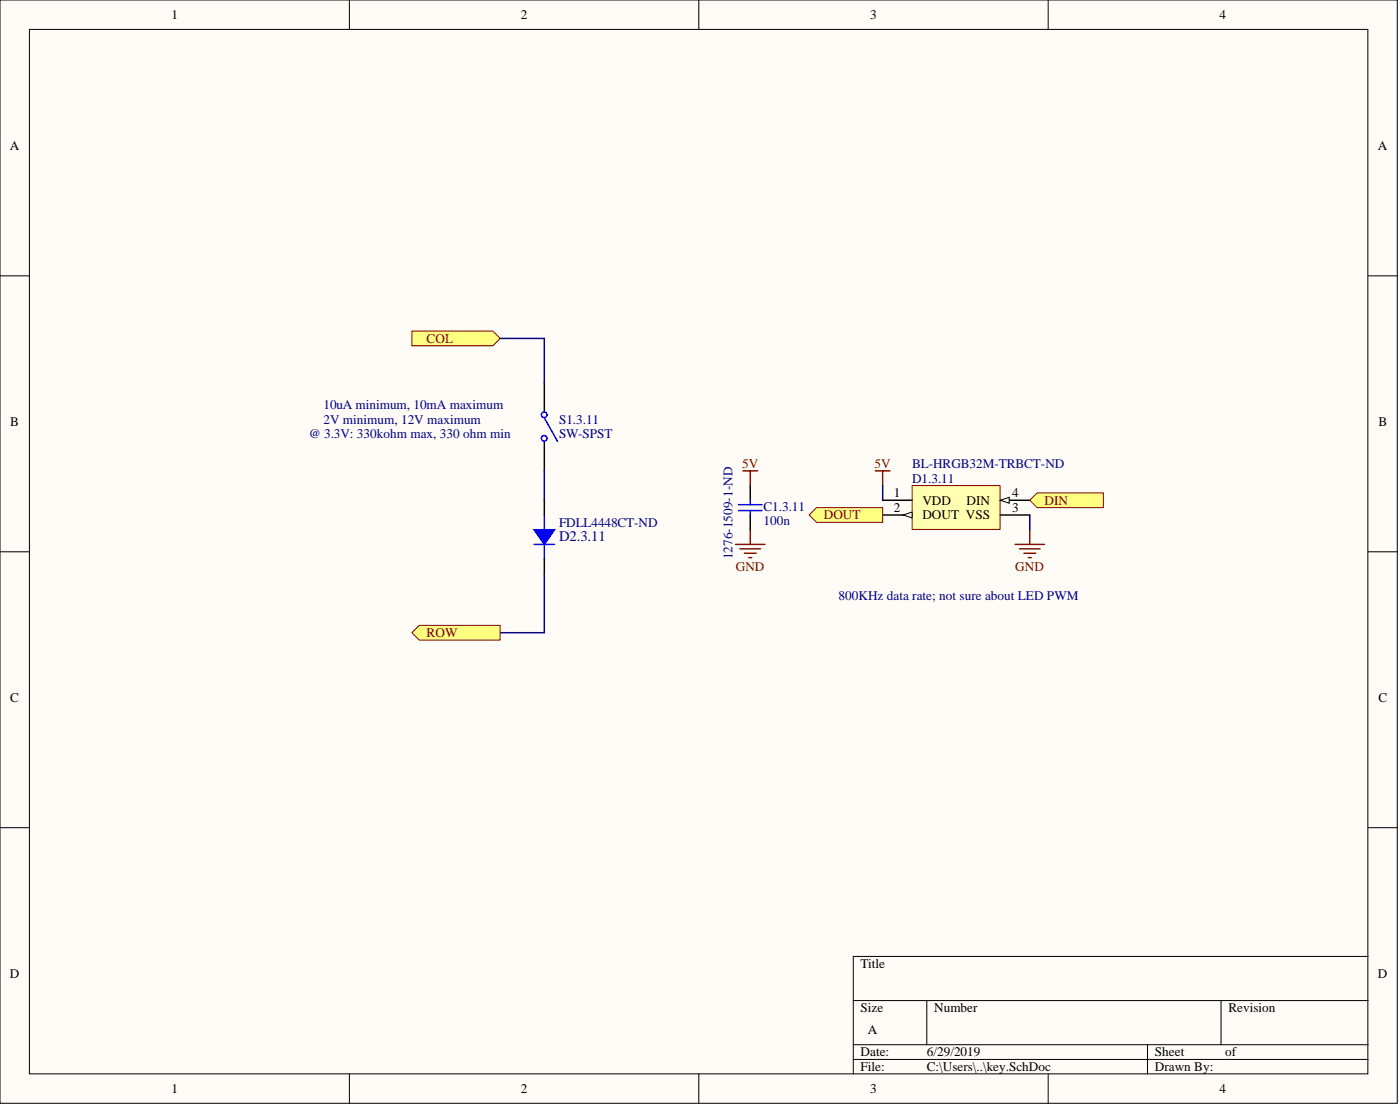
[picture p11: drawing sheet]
<svg xmlns="http://www.w3.org/2000/svg" width="241mm" height="190mm" viewBox="0 0 241 190" stroke-linecap="round" stroke-linejoin="round" font-family="sans-serif">
<g fill="#fffcf8" stroke="#000" stroke-width=".17">
<path d="M0 0h240.8v190h-240.8z"/>
<path d="M5.1 5.1h230.7v179.9h-230.7z"/>
</g>
<g fill="none" stroke="#000" stroke-width=".17">
<path d="M60.2 0v5.1M120.4 0v5.1M180.7 0v5.1M0 47.5h5.1M235.8 47.5h5.1M0 95h5.1M235.8 95h5.1M0 142.6h5.1M235.8 142.6h5.1M147.1 172.3h88.7M147.1 179.9h88.7M159.7 172.3v7.6"/>
<path d="M197.8 179.9v5.1M210.5 172.3v7.6M235.8 164.7h-88.7v20.3M60.2 185v5.1M120.4 185v5.1M147.1 182.5h88.7M180.7 185v5.1"/>
</g>
<path d="M93.8 65.9v5.1M93.8 76v5.1" fill="none" stroke="#000" stroke-width=".25"/>
<g fill="none" stroke="#00f" stroke-width=".25">
<path d="M93.8 72l2.3 4"/>
<circle cx="93.8" cy="71.4" r=".48"/>
<circle cx="93.8" cy="75.5" r=".48"/>
</g>
<path d="M86.2 58.3h7.6v7.6M93.8 98.8v10.2h-7.6M93.8 81.1v5.1" fill="none" stroke="#000080" stroke-width=".25"/>
<g fill="#ffff80" stroke="#800000" stroke-width=".17">
<path d="M71 57h13.9l1.3 1.3-1.3 1.3h-13.9z" fill-rule="evenodd"/>
<path d="M71 109l1.3-1.3h13.9v2.5h-13.9z" fill-rule="evenodd"/>
</g>
<path d="M157.2 83.6h15.2v7.6h-15.2z" fill="#ffffb0" stroke="#800000" stroke-width=".17"/>
<path d="M152.1 86.2h5.1M152.1 88.7h5.1" fill="none" stroke="#000" stroke-width=".25"/>
<path d="M155.7 88.7l1.5-.5v1z" fill="#fffcf8"/>
<path d="M155.7 88.7l1.5-.5v1z" fill="none" stroke="#000" stroke-width=".17"/>
<path d="M172.4 88.7h5.1M172.4 86.2h5.1" fill="none" stroke="#000" stroke-width=".25"/>
<path d="M172.4 86.2l1.5-.5v1z" fill="#fffcf8"/>
<path d="M172.4 86.2l1.5-.5v1z" fill="none" stroke="#000" stroke-width=".17"/>
<path d="M150.9 81.1h2.5M152.1 81.1v2.5M175 93.8h5M175.7 94.5h3.6M176.5 95.3h2M177.2 96.1h.5M177.5 91.2v2.6" fill="none" stroke="#800000" stroke-width=".25"/>
<g fill="#ffff80" stroke="#800000" stroke-width=".17">
<path d="M139.5 88.7l1.2-1.3h11.4v2.6h-11.4z" fill-rule="evenodd"/>
<path d="M177.5 86.2l1.3-1.3h11.4v2.5h-11.4z" fill-rule="evenodd"/>
</g>
<path d="M152.1 83.6v2.6M177.5 88.7v2.5" fill="none" stroke="#000080" stroke-width=".25"/>
<path d="M92 93.8h3.6M93.8 88.7v2.5M93.8 93.8v2.5" fill="none" stroke="#00f" stroke-width=".25"/>
<path d="M92 91.2h3.6l-1.8 2.6z" fill="#00f"/>
<path d="M92 91.2h3.6l-1.8 2.6zM127.3 87.9h4M127.3 86.9h4M129.3 86.2v.7M129.3 87.9v.8" fill="none" stroke="#00f" stroke-width=".25"/>
<path d="M93.8 86.2v2.5M93.8 96.3v2.5M129.3 83.6v2.6M129.3 88.7v2.5" fill="none" stroke="#000" stroke-width=".25"/>
<path d="M126.8 93.8h5.1M127.5 94.5h3.6M128 81.1h2.6M128.3 95.3h2M129.1 96.1h.5M129.3 81.1v2.5M129.3 91.2v2.6" fill="none" stroke="#800000" stroke-width=".25"/>
<text font-size="2.5" fill="#000080" x="96.4" y="93.2">D2.3.11</text>
<g font-size="2.3">
<text x="29.5" y="3.3">1</text>
<text x="89.8" y="3.3">2</text>
<text x="150" y="3.3">3</text>
<text x="210.2" y="3.3">4</text>
<text x="1.7" y="25.8">A</text>
<text x="237.5" y="25.8">A</text>
<text x="1.8" y="73.3">B</text>
<text x="237.6" y="73.3">B</text>
<text x="154" y="85.7">1</text>
<text x="154" y="88.2">2</text>
<text x="159" y="86.9">VDD</text>
<text x="159" y="89.5">DOUT VSS</text>
<text x="166.6" y="86.9">DIN</text>
<text x="174.4" y="88.2">3</text>
<text x="174.4" y="85.7">4</text>
<text x="1.8" y="120.8">C</text>
<text x="237.6" y="120.8">C</text>
<text x="148.3" y="166.8">Title</text>
<text x="1.7" y="168.4">D</text>
<text x="237.5" y="168.4">D</text>
<text x="148.3" y="174.4">Size</text>
<text x="149.6" y="178.2">A</text>
<text x="161" y="174.4">Number</text>
<text x="211.7" y="174.4">Revision</text>
<text x="148.3" y="182">Date:</text>
<text x="148.3" y="184.5">File:</text>
<text x="159.7" y="182">6/29/2019</text>
<text x="159.7" y="184.5">C:\Users\..\key.SchDoc</text>
<text x="199" y="182">Sheet</text>
<text x="199" y="184.5">Drawn By:</text>
<text x="211.2" y="182">of</text>
<text x="29.5" y="188.3">1</text>
<text x="89.8" y="188.3">2</text>
<text x="150" y="188.3">3</text>
<text x="210.2" y="188.3">4</text>
</g>
<g font-size="2.3" fill="#800000">
<text x="73.5" y="59.1">COL</text>
<text x="127.9" y="80.6">5V</text>
<text x="150.7" y="80.6">5V</text>
<text x="142" y="89.5">DOUT</text>
<text x="180" y="86.9">DIN</text>
<text x="126.8" y="98.3">GND</text>
<text x="175" y="98.3">GND</text>
<text x="73.5" y="109.7">ROW</text>
</g>
<g font-size="2.3" fill="#000080">
<text x="55.8" y="70.5">10uA minimum, 10mA maximum</text>
<text x="53.2" y="75.5">@ 3.3V: 330kohm max, 330 ohm min</text>
<text x="55.8" y="73">2V minimum, 12V maximum</text>
<text x="96.4" y="73">S1.3.11</text>
<text x="96.4" y="75.5">SW-SPST</text>
<text x="157.2" y="80.6">BL-HRGB32M-TRBCT-ND</text>
<text x="157.2" y="83.1">D1.3.11</text>
<text x="131.6" y="87.9">C1.3.11</text>
<text x="96.4" y="90.7">FDLL4448CT-ND</text>
<text x="131.6" y="90.5">100n</text>
<text x="126.3" y="96.3" transform="rotate(-90 126.3 96.3)">1276-1509-1-ND</text>
<text x="144.5" y="103.4">800KHz data rate; not sure about LED PWM</text>
</g>
</svg>
